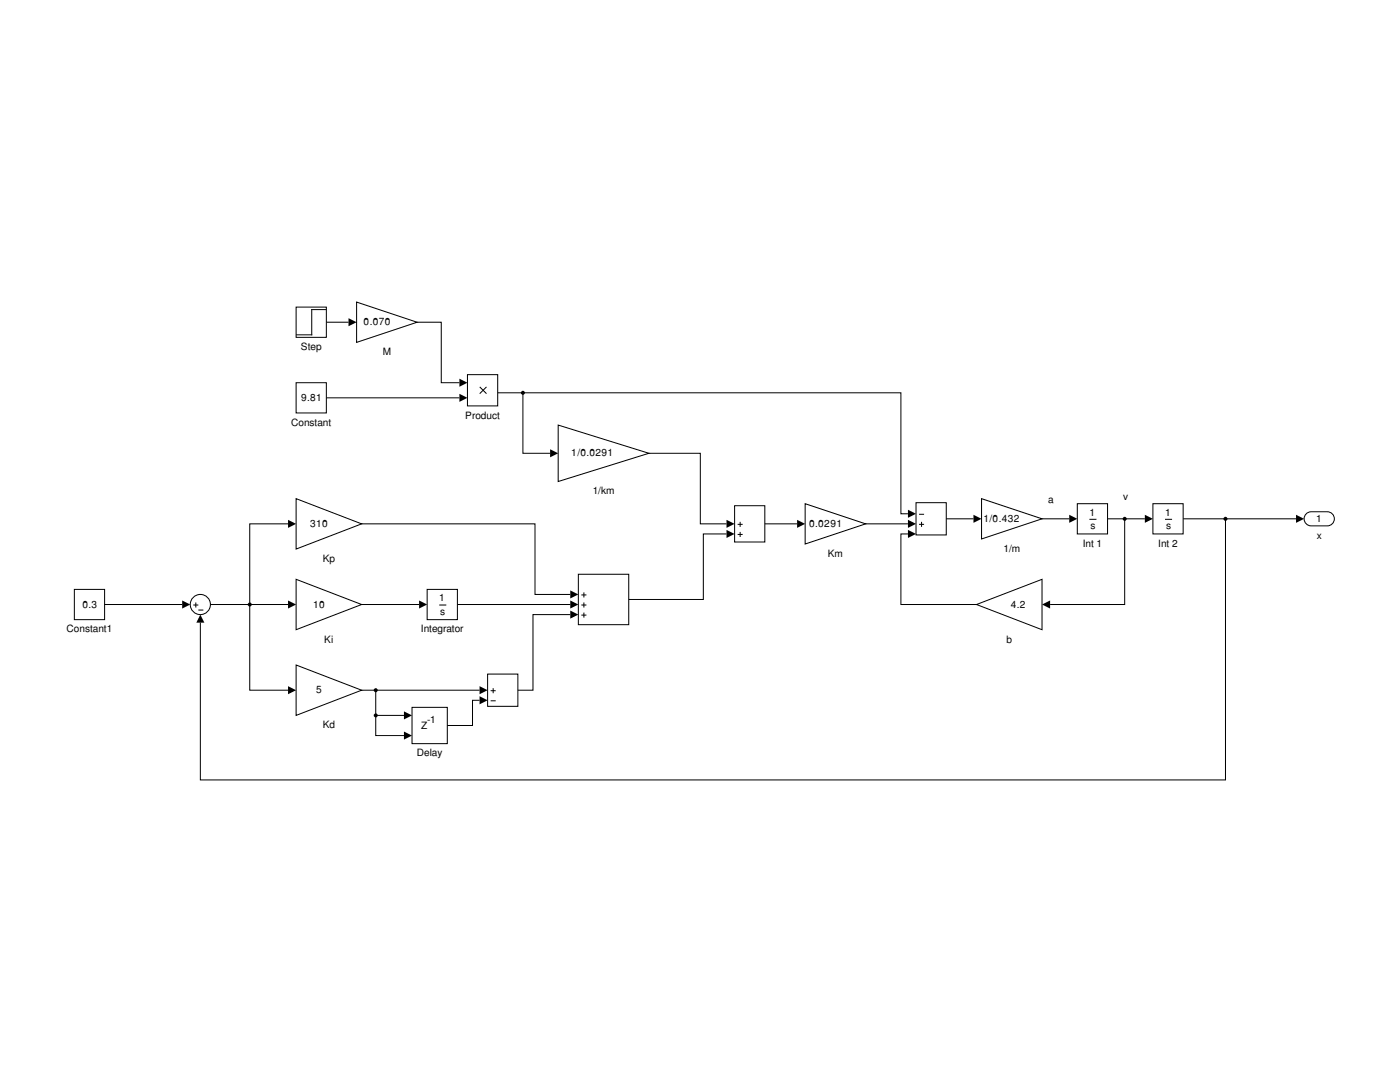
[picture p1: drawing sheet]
<svg xmlns="http://www.w3.org/2000/svg" width="279mm" height="216mm" viewBox="0 0 279 216" stroke-linecap="round" stroke-linejoin="round" font-family="sans-serif">
<path d="M115.4 114.6h10.1v10h-10.1zM116.1 118.7h.8M116.5 118.3v.8M116.1 120.7h.8M116.1 122.7h.8M116.5 120.3v.8M116.5 122.3v.8" fill="none" stroke="#000" stroke-width=".2"/>
<path d="M85.2 117.6h6.1v6h-6.1z" fill-rule="evenodd" fill="#fff"/>
<path d="M85.2 117.6h6.1v6h-6.1zM87.8 120.7h1.2" fill="none" stroke="#000" stroke-width=".2"/>
<path d="M59.1 115.6l13.1 5-13.1 5.1z" fill="#fff"/>
<path d="M59.1 115.6l13.1 5-13.1 5.1z" fill="none" stroke="#000" stroke-width=".2"/>
<path d="M59.1 99.5l13.1 5-13.1 5.1z" fill="#fff"/>
<path d="M59.1 99.5l13.1 5-13.1 5.1z" fill="none" stroke="#000" stroke-width=".2"/>
<path d="M59.1 132.7l13.1 5-13.1 5.1z" fill="#fff"/>
<path d="M59.1 132.7l13.1 5-13.1 5.1z" fill="none" stroke="#000" stroke-width=".2"/>
<path d="M82.2 141.1h7.1v7.3h-7.1z" fill-rule="evenodd" fill="#fff"/>
<path d="M82.2 141.1h7.1v7.3h-7.1z" fill="none" stroke="#000" stroke-width=".2"/>
<path d="M97.3 134.5h6.1v6.4h-6.1z" fill="#fff"/>
<path d="M97.3 134.5h6.1v6.4h-6.1zM98 137.8h.8M98 139.8h.8M98.4 137.4v.8" fill="none" stroke="#000" stroke-width=".2"/>
<path d="M93.3 74.8h6v6.2h-6z" fill-rule="evenodd" fill="#fff"/>
<path d="M93.3 74.8h6v6.2h-6zM95.8 77.3l1.2 1.2M97 77.3l-1.2 1.2" fill="none" stroke="#000" stroke-width=".2"/>
<path d="M59.1 76.4h6v6h-6z" fill-rule="evenodd" fill="#fff"/>
<path d="M59.1 76.4h6v6h-6z" fill="none" stroke="#000" stroke-width=".2"/>
<path d="M71.2 60.3l12 4-12 4z" fill="#fff"/>
<path d="M71.2 60.3l12 4-12 4z" fill="none" stroke="#000" stroke-width=".2"/>
<path d="M111.4 84.8l18.1 5.6-18.1 5.7z" fill="#fff"/>
<path d="M111.4 84.8l18.1 5.6-18.1 5.7z" fill="none" stroke="#000" stroke-width=".2"/>
<path d="M146.6 100.9h6v7.3h-6z" fill="#fff"/>
<path d="M146.6 100.9h6v7.3h-6zM147.3 104.6h.8M147.3 106.6h.8M147.7 104.2v.8M147.7 106.2v.8" fill="none" stroke="#000" stroke-width=".2"/>
<path d="M59.1 61.3h6v6h-6z" fill-rule="evenodd" fill="#fff"/>
<path d="M59.1 61.3h6v6h-6zM65 61.8h-2.8v5h-3" fill="none" stroke="#000" stroke-width=".2"/>
<path d="M260.5 102.7l.7-.5 .5-.1h3.2a1.41 1.41 0 0 1 1.4 1.4 1.41 1.41 0 0 1-1.4 1.4h-3.2a1.41 1.41 0 0 1-1.3-.7 1.41 1.41 0 0 1 .1-1.5z" fill="#fff"/>
<path d="M260.5 102.7l.7-.5 .5-.1h3.2a1.41 1.41 0 0 1 1.4 1.4 1.41 1.41 0 0 1-1.4 1.4h-3.2a1.41 1.41 0 0 1-1.3-.7 1.41 1.41 0 0 1 .1-1.5z" fill="none" stroke="#000" stroke-width=".2"/>
<path d="M160.7 100.5l12.1 4-12.1 4.1z" fill="#fff"/>
<path d="M160.7 100.5l12.1 4-12.1 4.1z" fill="none" stroke="#000" stroke-width=".2"/>
<path d="M182.8 100.3h6v6.4h-6z" fill="#fff"/>
<path d="M182.8 100.3h6v6.4h-6zM183.5 102.6h.8M183.5 104.6h.8M183.9 104.2v.8" fill="none" stroke="#000" stroke-width=".2"/>
<path d="M194.9 120.6l13.1-5v10.1z" fill="#fff"/>
<path d="M194.9 120.6l13.1-5v10.1z" fill="none" stroke="#000" stroke-width=".2"/>
<path d="M215 100.5h6v6h-6z" fill-rule="evenodd" fill="#fff"/>
<path d="M215 100.5h6v6h-6zM217.5 103.6h1.2" fill="none" stroke="#000" stroke-width=".2"/>
<path d="M230.1 100.5h6v6h-6z" fill-rule="evenodd" fill="#fff"/>
<path d="M230.1 100.5h6v6h-6zM232.6 103.6h1.2" fill="none" stroke="#000" stroke-width=".2"/>
<path d="M195.9 99.5l12.1 4-12.1 4z" fill="#fff"/>
<path d="M195.9 99.5l12.1 4-12.1 4z" fill="none" stroke="#000" stroke-width=".2"/>
<circle cx="40" cy="120.6" r="2.01" fill="#fff"/>
<g fill="none" stroke="#000" stroke-width=".2">
<path d="M38.7 120.7h.8M39.1 120.3v.8M39.7 121.7h.8"/>
<circle cx="40" cy="120.6" r="2.01"/>
</g>
<path d="M14.8 117.6h6.1v6h-6.1z" fill-rule="evenodd" fill="#fff"/>
<g fill="none" stroke="#000" stroke-width=".2">
<path d="M65.1 79.4h26.6M65.1 64.3h4.5M83.2 64.3h4.9v12.1h3.6M99.3 78.4h5.1M104.4 78.4h75.4v24.1h1.4M104.4 78.4v12h5.4M129.5 90.4h10.3v14.1h5.2M14.8 117.6h6.1v6h-6.1zM57.5 104.5h-7.7v33.2h7.7M72.2 104.5h34.6v14.1h7M145 106.5h-4.6v13.1h-14.9M152.6 104.5h6.5"/>
<path d="M172.8 104.5h8.4M181.2 106.5h-1.4v14.1h15.1M188.8 103.5h5.5M208 103.5h5.4M221 103.5h7.5M224.5 103.5v17.1h-14.9M236.1 103.5h22.6M244.6 103.5v52.1h-204.6v-31.4M20.9 120.6h15.5M42 120.6h15.5M72.2 137.7h23.5M72.2 120.6h11.4"/>
<path d="M75 137.7v5.1M91.3 120.6h22.5M95.7 139.7h-1.4v5.1h-5M113.8 122.6h-7.4v15.1h-3M75 142.8v4h5.6M75 142.8h5.6"/>
</g>
<g fill="#000">
<path d="M69.6 63.5l1.6 .8-1.6 .8zM91.7 78.6l1.6 .8-1.6 .8zM91.7 75.6l1.6 .8-1.6 .8zM109.8 89.6l1.6 .8-1.6 .9zM57.5 103.7l1.6 .8-1.6 .8zM113.8 117.8l1.6 .8-1.6 .8zM145 103.7l1.6 .8-1.6 .8zM145 105.7l1.6 .8-1.6 .8zM159.1 103.7l1.6 .8-1.6 .8zM181.2 105.7l1.6 .8-1.6 .8zM181.2 101.7l1.6 .8-1.6 .8zM181.2 103.7l1.6 .8-1.6 .8z"/>
<path d="M194.3 102.7l1.6 .8-1.6 .8zM213.4 102.7l1.6 .8-1.6 .8zM228.5 102.7l1.6 .8-1.6 .8zM258.7 102.7l1.6 .8-1.6 .8zM36.4 119.8l1.6 .8-1.6 .8zM40 122.6l.8 1.6h-1.6zM57.5 136.9l1.6 .8-1.6 .8zM57.5 119.8l1.6 .8-1.6 .8zM83.6 119.8l1.6 .8-1.6 .8zM95.7 136.9l1.6 .8-1.6 .8zM95.7 138.9l1.6 .8-1.6 .8zM113.8 119.8l1.6 .8-1.6 .8z"/>
<path d="M113.8 121.8l1.6 .8-1.6 .8zM208 120.6l1.6-.8v1.6zM80.6 141.9l1.6 .9-1.6 .8zM80.6 146l1.6 .8-1.6 .8z"/>
</g>
<g fill="#000">
<circle cx="104.4" cy="78.4" r=".4"/>
<circle cx="224.5" cy="103.5" r=".4"/>
<circle cx="244.6" cy="103.5" r=".4"/>
<circle cx="49.8" cy="120.6" r=".4"/>
<circle cx="75" cy="137.7" r=".4"/>
<circle cx="75" cy="142.8" r=".4"/>
</g>
<g font-size="2">
<text x="72.6" y="64.9">0.070</text>
<text x="60" y="69.9">Step</text>
<text x="76.4" y="70.9">M</text>
<text x="60.1" y="80">9.81</text>
<text x="92.9" y="83.6">Product</text>
<text x="58.1" y="85">Constant</text>
<text x="114" y="91.1">1/0.0291</text>
<text x="118.3" y="98.6">1/km</text>
<text x="209.2" y="100.4">a</text>
<text x="224.2" y="99.8">v</text>
<text x="61.9" y="105.1">310</text>
<text x="161.5" y="105.1">0.0291</text>
<text x="196.3" y="104.1">1/0.432</text>
<text x="217.4" y="102.9">1</text>
<text x="217.6" y="105.5">s</text>
<text x="232.5" y="102.9">1</text>
<text x="232.7" y="105.5">s</text>
<text x="262.7" y="104.1">1</text>
<text x="262.8" y="107.5">x</text>
<text x="64.4" y="112.1">Kp</text>
<text x="165.2" y="111.1">Km</text>
<text x="200.3" y="110.1">1/m</text>
<text x="216.1" y="109.1">Int 1</text>
<text x="231.2" y="109.1">Int 2</text>
<text x="16.4" y="121.2">0.3</text>
<text x="62.5" y="121.2">10</text>
<text x="87.7" y="120">1</text>
<text x="87.9" y="122.6">s</text>
<text x="201.7" y="121.2">4.2</text>
<text x="13.3" y="126.2">Constant1</text>
<text x="64.7" y="128.2">Ki</text>
<text x="84" y="126.2">Integrator</text>
<text x="200.9" y="128.2">b</text>
<text x="63.1" y="138.3">5</text>
<text x="64.4" y="145.3">Kd</text>
<text x="84" y="145.4">Z</text>
<text x="85.2" y="144.4">-1</text>
<text x="83.2" y="150.9">Delay</text>
</g>
</svg>
